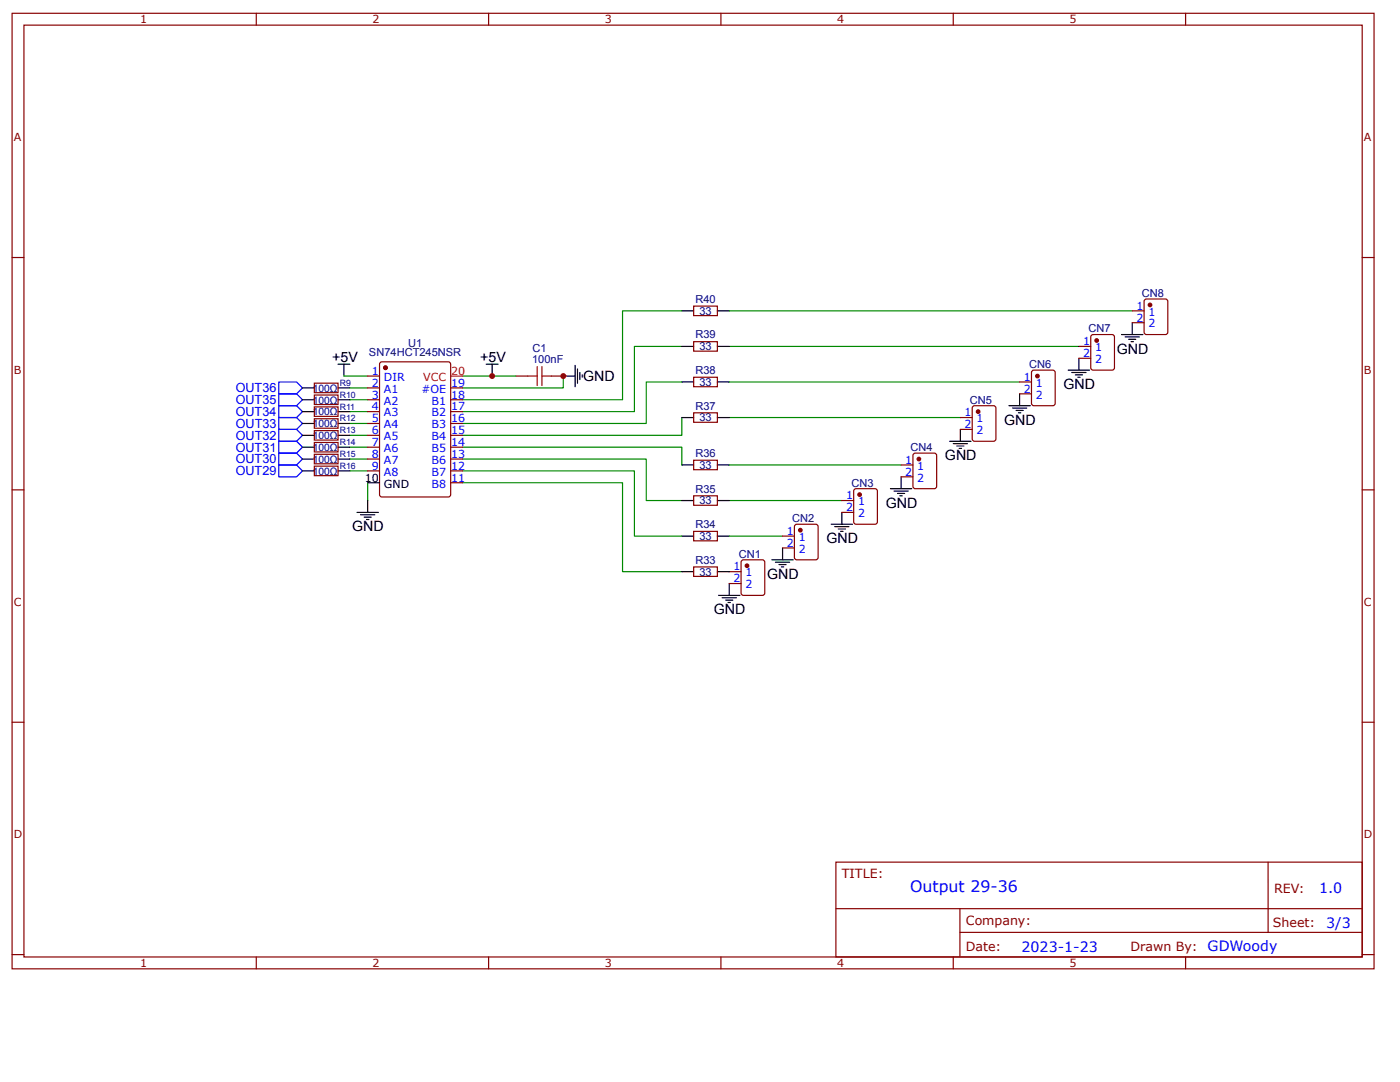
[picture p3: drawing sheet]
<svg xmlns="http://www.w3.org/2000/svg" width="279mm" height="216mm" viewBox="0 0 279 216" stroke-linecap="round" stroke-linejoin="round" font-family="sans-serif">
<g fill="none" stroke="#800" stroke-width=".24">
<path d="M2.4 2.7h271.8v190.6h-271.8zM4.8 5h267.1v186h-267.1zM51.1 2.7v2.3M97.5 2.7v2.3M143.9 2.7v2.3M190.2 2.7v2.3M236.6 2.7v2.3M2.4 51.4h2.4M271.9 51.4h2.3M103 75h2.3M110 75h2.4M2.4 97.7h2.4"/>
<path d="M271.9 97.7h2.3M148.1 111.8l4.1-.1 .4 .2v6.4l-.2 .4-4 .1-.4-.2-.1-6.4zM2.4 144.1h2.4M271.9 144.1h2.3M166.8 172h105.1v19h-105.1zM253.1 172v14M2.4 190.5h2.4M51.1 191v2.3M97.5 191v2.3M143.9 191v2.3M166.8 181.3h105M190.2 191v2.3"/>
<path d="M191.6 186h80.2M191.6 181.3v9.5M236.6 191v2.3M271.9 190.5h2.3"/>
</g>
<g fill="none" stroke="#000" stroke-width=".24">
<path d="M67.5 72.7h2.3M68.6 72.7v2.3M97 72.7h2.4M98.2 72.7v2.3M112.4 75h2.4M114.8 72.9v4.3M115.3 73.6v2.9M115.7 74.3v1.4M116.2 74.8v.5M203.5 78.6v2.4M213.2 73.9h4.2M213.9 74.3h2.8"/>
<path d="M214.6 74.8h1.4M215.1 75.3h.5M215.3 71.5v2.4M223.8 66.8h4.3M224.5 67.2h2.9M225.3 67.7h1.4M225.7 68.2h.5M226 64.4v2.4M73.4 99.9v2.3M177.7 97.5h4.3M178.4 98h2.9M179.1 98.5h1.4"/>
<path d="M179.6 98.9h.5M179.8 95.1v2.4M189.5 88h4.3M190.2 88.5h2.9M191 89h1.4M191.4 89.5h.5M191.7 85.7v2.3M201.4 81h4.2M202.1 81.4h2.8M202.8 81.9h1.4M203.3 82.4h.4M71.3 102.2h4.2"/>
<path d="M72 102.7h2.8M72.7 103.2h1.4M73.1 103.7h.5M143.4 118.8h4.3M144.1 119.3h2.8M144.8 119.7h1.4M145.5 116.4v2.4M154 111.7h4.3M154.8 112.2h2.8M155.5 112.7h1.4M155.9 113.1h.5M156.2 109.3v2.4"/>
<path d="M165.9 104.6h4.2M166.6 105.1h2.8M167.3 105.6h1.4M167.8 106h.4M168 102.2v2.4M145.3 120.2h.5"/>
</g>
<g fill="none" stroke="#080" stroke-width=".24">
<path d="M68.6 75h4.8M69.8 79.8h3.6M69.8 77.4h3.6M92.3 75h10.7M112.4 75v2.4h-20.1M136.1 62h-11.9v17.8h-31.9M136.1 69.1h-9.5v13h-34.3M136.1 76.2h-7.1v8.3h-36.7M145.5 76.2h58M145.5 69.1h69.8M145.5 62h80.5M69.8 94h3.6"/>
<path d="M69.8 91.6h3.6M69.8 89.2h3.6M69.8 86.9h3.6M69.8 84.5h3.6M69.8 82.1h3.6M73.4 96.3v3.6M92.3 89.2h43.8v3.6M92.3 91.6h36.7v8.3h7.1M92.3 94h34.3v13h9.5M92.3 96.3h31.9v17.8h11.9M136.1 83.3v3.6h-43.8M145.5 99.9h22.5"/>
<path d="M145.5 92.8h34.3M145.5 83.3h46.2M145.5 107h10.7"/>
</g>
<path d="M55.6 76.2h3.6l1.2 1.2-1.2 1.2h-3.6zM55.6 78.6h3.6l1.2 1.2-1.2 1.2h-3.6zM55.6 81h3.6l1.2 1.1-1.2 1.2h-3.6zM55.6 83.3h3.6l1.2 1.2-1.2 1.2h-3.6zM55.6 85.7h3.6l1.2 1.2-1.2 1.1h-3.6zM55.6 88h3.6l1.2 1.2-1.2 1.2h-3.6zM55.6 90.4h3.6l1.2 1.2-1.2 1.2h-3.6zM55.6 92.8h3.6l1.2 1.2-1.2 1.1h-3.6z" fill="none" stroke="#00f" stroke-width=".24"/>
<path d="M105.3 75h1.9M107.2 73.1v3.8M108.2 75h1.8M108.2 73.1v3.8" fill="none" stroke="#a00000" stroke-width=".24"/>
<circle cx="149.1" cy="112.9" r=".36" fill="#800"/>
<g fill="none" stroke="#800" stroke-width=".24">
<path d="M145.5 114.1h2.4M145.5 116.4h2.4M158.8 104.7l4-.1 .4 .2 .1 6.4-.3 .4-4 .1-.4-.2-.1-6.4z"/>
<circle cx="149.1" cy="112.9" r=".36"/>
</g>
<circle cx="159.7" cy="105.8" r=".35" fill="#800"/>
<g fill="none" stroke="#800" stroke-width=".24">
<path d="M170.4 97.7l.4-.2h3.8l.4 .2 .1 6.4-.2 .4-4.1 .1-.4-.2zM156.2 107h2.3M156.2 109.3h2.3"/>
<circle cx="159.7" cy="105.8" r=".35"/>
</g>
<circle cx="171.6" cy="98.7" r=".35" fill="#800"/>
<g fill="none" stroke="#800" stroke-width=".24">
<path d="M168 99.9h2.4M182.4 90.5l4.1-.1 .4 .2v6.4l-.2 .4-4 .1-.4-.2-.1-6.4zM168 102.2h2.4"/>
<circle cx="171.6" cy="98.7" r=".35"/>
</g>
<circle cx="183.4" cy="91.6" r=".35" fill="#800"/>
<g fill="none" stroke="#800" stroke-width=".24">
<path d="M179.8 92.8h2.4M179.8 95.1h2.4M194.1 81.2l.4-.2h3.8l.4 .2 .1 6.4-.3 .4h-4l-.4-.2z"/>
<circle cx="183.4" cy="91.6" r=".35"/>
</g>
<circle cx="195.2" cy="82.1" r=".35" fill="#800"/>
<g fill="none" stroke="#800" stroke-width=".24">
<path d="M206.1 73.9h4l.4 .2 .1 6.4-.2 .4-4.1 .1-.4-.3v-6.4zM191.7 83.3h2.3M191.7 85.7h2.3"/>
<circle cx="195.2" cy="82.1" r=".35"/>
</g>
<circle cx="207" cy="75" r=".35" fill="#800"/>
<g fill="none" stroke="#800" stroke-width=".24">
<path d="M203.5 76.2h2.4M203.5 78.6h2.4M217.7 67l.5-.2h3.7l.4 .2 .1 6.4-.2 .4-4 .1-.5-.3z"/>
<circle cx="207" cy="75" r=".35"/>
</g>
<circle cx="218.9" cy="67.9" r=".35" fill="#800"/>
<g fill="none" stroke="#800" stroke-width=".24">
<path d="M228.4 59.9l.4-.2h3.8l.4 .2 .1 6.4-.3 .4-4 .1-.4-.3zM215.3 69.1h2.4M215.3 71.5h2.4"/>
<circle cx="218.9" cy="67.9" r=".35"/>
</g>
<circle cx="229.5" cy="60.8" r=".35" fill="#800"/>
<g fill="none" stroke="#800" stroke-width=".24">
<path d="M62.7 76.5h4.8v1.8h-4.8zM62.7 78.8h4.8v1.9h-4.8zM138.4 75.3h4.8v1.9h-4.8zM138.4 68.2h4.8v1.9h-4.8zM138.4 61.1h4.8v1.9h-4.8zM226 62h2.3M226 64.4h2.3M62.7 81.2h4.8v1.9h-4.8zM62.7 83.6h4.8v1.8h-4.8zM62.7 85.9h4.8v1.9h-4.8zM62.7 88.3h4.8v1.9h-4.8zM62.7 90.7h4.8v1.8h-4.8z"/>
<path d="M62.7 93h4.8v1.9h-4.8zM138.4 98.9h4.8v1.9h-4.8zM138.4 91.8h4.8v1.9h-4.8zM138.4 82.4h4.8v1.9h-4.8zM138.4 113.1h4.8v1.9h-4.8zM138.4 106h4.8v1.9h-4.8z"/>
<circle cx="229.5" cy="60.8" r=".35"/>
</g>
<g fill="none" stroke="#000" stroke-width=".24">
<path d="M60.4 77.4h2.3M60.4 79.8h2.3M67.5 77.4h2.3M67.5 79.8h2.3M136.1 76.2h2.3M136.1 69.1h2.3M136.1 62h2.3M143.2 76.2h2.3M143.2 69.1h2.3M143.2 62h2.3M60.4 82.1h2.3M60.4 84.5h2.3"/>
<path d="M60.4 86.9h2.3M60.4 89.2h2.3M60.4 91.6h2.3M60.4 94h2.3M67.5 82.1h2.3M67.5 84.5h2.3M67.5 86.9h2.3M67.5 89.2h2.3M67.5 91.6h2.3M67.5 94h2.3M136.1 99.9h2.3M136.1 92.8h2.3"/>
<path d="M136.1 83.3h2.3M143.2 99.9h2.3M143.2 92.8h2.3M143.2 83.3h2.3M136.1 114.1h2.3M136.1 107h2.3M143.2 114.1h2.3M143.2 107h2.3"/>
</g>
<circle cx="76.9" cy="73.4" r=".36" fill="#800"/>
<g fill="none" stroke="#800" stroke-width=".24">
<path d="M76 72.3l13.5-.1 .4 .2v26.3l-.2 .4-13.5 .1-.4-.3-.1-26.2z"/>
<circle cx="76.9" cy="73.4" r=".36"/>
</g>
<circle cx="76.9" cy="73.4" r=".36" fill="#800"/>
<g fill="none" stroke="#800" stroke-width=".24">
<path d="M73.4 75h2.3M73.4 77.4h2.3M73.4 79.8h2.3M89.9 77.4h2.4M89.9 79.8h2.4M73.4 82.1h2.3M73.4 84.5h2.3M73.4 86.9h2.3M73.4 89.2h2.3M73.4 91.6h2.3M73.4 94h2.3M89.9 82.1h2.4"/>
<path d="M89.9 84.5h2.4M89.9 86.9h2.4M89.9 89.2h2.4M89.9 91.6h2.4M89.9 94h2.4M89.9 96.3h2.4"/>
<circle cx="76.9" cy="73.4" r=".36"/>
</g>
<path d="M73.4 96.3h2.3" fill="none" stroke="#000" stroke-width=".24"/>
<path d="M89.9 75h2.4" fill="none" stroke="#f00" stroke-width=".24"/>
<g fill="#c00">
<circle cx="112.4" cy="75" r=".59"/>
<circle cx="98.2" cy="75" r=".59"/>
</g>
<text font-size="3.2" fill="#00f" x="181.6" y="178.1">Output 29-36</text>
<g font-size="2.8">
<text x="222.9" y="70.5">GND</text>
<text x="66.3" y="72.2">+5V</text>
<text x="95.9" y="72.2">+5V</text>
<text x="116.4" y="76">GND</text>
<text x="212.2" y="77.6">GND</text>
<text x="200.4" y="84.7">GND</text>
<text x="188.6" y="91.8">GND</text>
<text x="176.8" y="101.3">GND</text>
<text x="70.3" y="106">GND</text>
<text x="164.9" y="108.4">GND</text>
<text x="153.1" y="115.5">GND</text>
<text x="142.5" y="122.6">GND</text>
</g>
<g font-size="2.8" fill="#00f">
<text x="263.2" y="178.2">1.0</text>
<text x="264.7" y="185.2">3/3</text>
<text x="203.9" y="189.9">2023-1-23</text>
<text x="241" y="189.8">GDWoody</text>
</g>
<g font-size="2.5" fill="#00f">
<text x="47" y="78.3">OUT36</text>
<text x="47" y="80.6">OUT35</text>
<text x="47" y="83">OUT34</text>
<text x="47.1" y="85.3">OUT33</text>
<text x="47.1" y="87.7">OUT32</text>
<text x="47" y="90.1">OUT31</text>
<text x="47" y="92.5">OUT30</text>
<text x="47" y="94.8">OUT29</text>
</g>
<g font-size="2.5" fill="#800">
<text x="168" y="175.1">TITLE:</text>
<text x="254.3" y="178.2">REV:</text>
<text x="192.8" y="184.6">Company:</text>
<text x="254" y="185">Sheet:</text>
<text x="192.8" y="189.8">Date:</text>
<text x="225.6" y="189.8">Drawn By:</text>
</g>
<g font-size="2.2" fill="#800">
<text x="28" y="4.7">1</text>
<text x="74.3" y="4.7">2</text>
<text x="120.7" y="4.7">3</text>
<text x="167.1" y="4.7">4</text>
<text x="213.4" y="4.7">5</text>
<text x="2.8" y="28.2">A</text>
<text x="272.2" y="28.2">A</text>
<text x="2.8" y="74.6">B</text>
<text x="272.2" y="74.6">B</text>
<text x="2.8" y="120.9">C</text>
<text x="272.2" y="120.9">C</text>
<text x="2.8" y="167.3">D</text>
<text x="272.2" y="167.3">D</text>
<text x="28" y="193">1</text>
<text x="74.3" y="193">2</text>
<text x="120.7" y="193">3</text>
<text x="167.1" y="193">4</text>
<text x="213.4" y="193">5</text>
</g>
<g font-size="2.2" fill="#000080">
<text x="227.9" y="59.2">CN8</text>
<text x="138.8" y="60.4">R40</text>
<text x="139.6" y="62.8">33</text>
<text x="73.6" y="71.1">SN74HCT245NSR</text>
<text x="81.4" y="69.3">U1</text>
<text x="106.3" y="70.3">C1</text>
<text x="138.8" y="67.5">R39</text>
<text x="139.6" y="69.9">33</text>
<text x="217.2" y="66.3">CN7</text>
<text x="106.2" y="72.4">100nF</text>
<text x="138.8" y="74.6">R38</text>
<text x="139.6" y="77">33</text>
<text x="205.4" y="73.4">CN6</text>
<text x="138.8" y="81.7">R37</text>
<text x="193.6" y="80.5">CN5</text>
<text x="139.6" y="84.1">33</text>
<text x="181.7" y="90">CN4</text>
<text x="138.8" y="91.2">R36</text>
<text x="139.6" y="93.6">33</text>
<text x="138.8" y="98.3">R35</text>
<text x="139.6" y="100.7">33</text>
<text x="169.9" y="97.1">CN3</text>
<text x="138.8" y="105.4">R34</text>
<text x="139.6" y="107.7">33</text>
<text x="158.1" y="104.2">CN2</text>
<text x="138.8" y="112.5">R33</text>
<text x="147.4" y="111.3">CN1</text>
<text x="139.6" y="114.8">33</text>
</g>
<g font-size="2.2" fill="#00f">
<text x="226.8" y="61.8">1</text>
<text x="226.8" y="64.2">2</text>
<text x="229.2" y="63">1</text>
<text x="229.2" y="65.3">2</text>
<text x="216.2" y="68.9">1</text>
<text x="216.2" y="71.3">2</text>
<text x="218.6" y="70.1">1</text>
<text x="74.2" y="74.8">1</text>
<text x="74.2" y="77.2">2</text>
<text x="76.6" y="76">DIR</text>
<text x="90.1" y="77.2">19</text>
<text x="204.3" y="76">1</text>
<text x="206.7" y="77.2">1</text>
<text x="218.6" y="72.4">2</text>
<text x="74.2" y="79.5">3</text>
<text x="74.2" y="81.9">4</text>
<text x="76.6" y="78.4">A1</text>
<text x="76.6" y="80.7">A2</text>
<text x="76.6" y="83.1">A3</text>
<text x="84.1" y="78.4">#OE</text>
<text x="86.1" y="83.1">B2</text>
<text x="86.1" y="80.7">B1</text>
<text x="90.1" y="81.9">17</text>
<text x="90.1" y="79.5">18</text>
<text x="192.5" y="83.1">1</text>
<text x="204.3" y="78.4">2</text>
<text x="206.7" y="79.5">2</text>
<text x="74.2" y="84.3">5</text>
<text x="74.2" y="86.6">6</text>
<text x="74.2" y="89">7</text>
<text x="76.6" y="85.4">A4</text>
<text x="76.6" y="87.8">A5</text>
<text x="86.1" y="87.8">B4</text>
<text x="86.1" y="85.4">B3</text>
<text x="90.1" y="89">14</text>
<text x="90.1" y="86.6">15</text>
<text x="90.1" y="84.3">16</text>
<text x="192.5" y="85.4">2</text>
<text x="194.9" y="84.3">1</text>
<text x="194.9" y="86.6">2</text>
<text x="74.2" y="91.4">8</text>
<text x="74.2" y="93.7">9</text>
<text x="76.6" y="90.2">A6</text>
<text x="76.6" y="92.5">A7</text>
<text x="76.6" y="94.9">A8</text>
<text x="86.1" y="94.9">B7</text>
<text x="86.1" y="92.5">B6</text>
<text x="86.1" y="90.2">B5</text>
<text x="90.1" y="93.7">12</text>
<text x="90.1" y="91.4">13</text>
<text x="180.7" y="92.5">1</text>
<text x="180.7" y="94.9">2</text>
<text x="183.1" y="93.7">1</text>
<text x="86.1" y="97.3">B8</text>
<text x="90.1" y="96.1">11</text>
<text x="168.8" y="99.6">1</text>
<text x="171.2" y="100.8">1</text>
<text x="183.1" y="96.1">2</text>
<text x="157" y="106.7">1</text>
<text x="159.4" y="107.9">1</text>
<text x="168.8" y="102">2</text>
<text x="171.2" y="103.2">2</text>
<text x="146.4" y="113.8">1</text>
<text x="157" y="109.1">2</text>
<text x="159.4" y="110.3">2</text>
<text x="146.4" y="116.2">2</text>
<text x="148.8" y="115">1</text>
<text x="148.8" y="117.4">2</text>
</g>
<g font-size="2.2" fill="#f00">
<text x="84.5" y="76">VCC</text>
<text x="90.1" y="74.8">20</text>
</g>
<g font-size="2.2">
<text x="72.8" y="96.1">10</text>
<text x="76.6" y="97.3">GND</text>
</g>
<g font-size="2" fill="#000080">
<text x="62.4" y="78.2">100Ω</text>
<text x="62.4" y="80.5">100Ω</text>
<text x="62.4" y="82.9">100Ω</text>
<text x="62.4" y="85.3">100Ω</text>
<text x="62.4" y="87.6">100Ω</text>
<text x="62.4" y="90">100Ω</text>
<text x="62.4" y="92.4">100Ω</text>
<text x="62.4" y="94.7">100Ω</text>
</g>
<g font-size="1.7" fill="#000080">
<text x="67.8" y="77">R9</text>
<text x="67.8" y="79.3">R10</text>
<text x="67.8" y="81.7">R11</text>
<text x="67.8" y="84.1">R12</text>
<text x="67.8" y="86.4">R13</text>
<text x="67.8" y="88.8">R14</text>
<text x="67.8" y="91.2">R15</text>
<text x="67.8" y="93.5">R16</text>
</g>
</svg>
